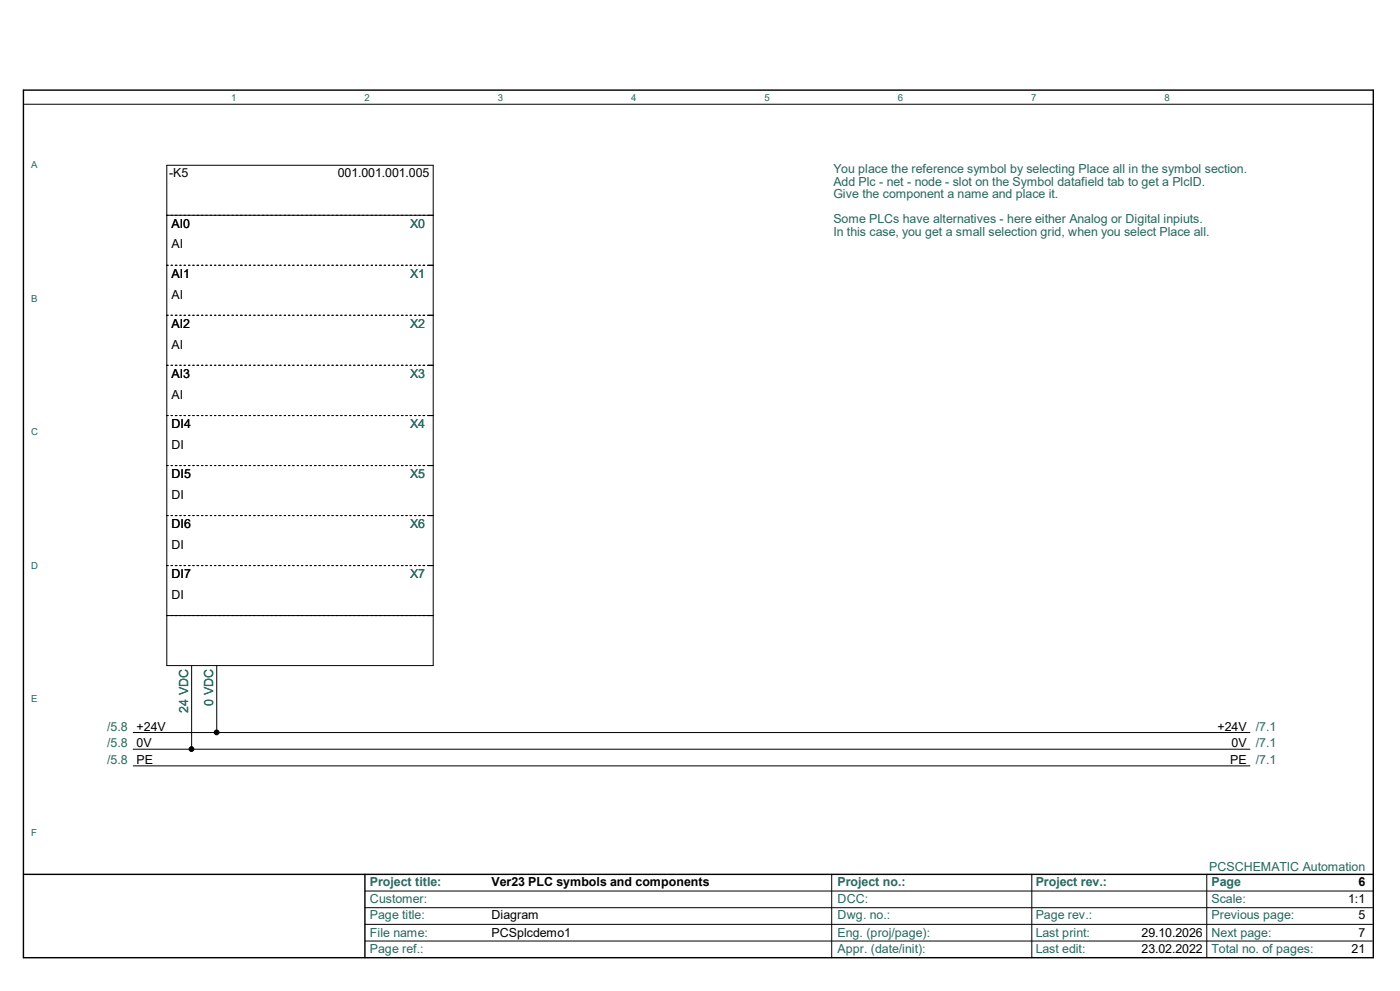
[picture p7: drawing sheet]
<svg xmlns="http://www.w3.org/2000/svg" width="420mm" height="297mm" viewBox="0 0 420 297" stroke-linecap="round" stroke-linejoin="round" font-family="sans-serif">
<path d="M7 27h405v260h-405zM7 262h405M109.5 262v25" fill="none" stroke="#000" stroke-width=".42"/>
<g fill="none" stroke="#000" stroke-width=".3">
<path d="M7.3 31.2h404.7M50 49.5h80v150h-80zM50 64.5h80M50 79.5h.5M51.3 79.5h.4M52.6 79.5h.5M53.9 79.5h.5M55.2 79.5h.4M56.6 79.5h.4M57.8 79.5h.5M59.1 79.5h.5M60.5 79.5h.4"/>
<path d="M61.7 79.5h.4M63.1 79.5h.4M64.3 79.5h.5M65.6 79.5h.5M67 79.5h.4M68.2 79.5h.5M69.6 79.5h.4M70.9 79.5h.4M72.1 79.5h.5M73.5 79.5h.4M74.8 79.5h.4M76.1 79.5h.4"/>
<path d="M77.4 79.5h.4M78.7 79.5h.5M80 79.5h.4M81.3 79.5h.4M82.6 79.5h.5M83.9 79.5h.4M85.3 79.5h.4M86.5 79.5h.5M87.8 79.5h.4M89.2 79.5h.4M90.4 79.5h.4M91.8 79.5h.4"/>
<path d="M93 79.5h.5M94.3 79.5h.5M95.7 79.5h.4M96.9 79.5h.5M98.3 79.5h.4M99.6 79.5h.4M100.8 79.5h.5M102.2 79.5h.4M103.5 79.5h.4M104.8 79.5h.4M106.1 79.5h.4M107.4 79.5h.5"/>
<path d="M108.7 79.5h.4M110 79.5h.4M111.3 79.5h.5M112.6 79.5h.4M113.9 79.5h.5M115.2 79.5h.5M116.5 79.5h.4M117.9 79.5h.4M119.1 79.5h.4M120.4 79.5h.5M121.8 79.5h.4M123 79.5h.4"/>
<path d="M124.4 79.5h.4M125.6 79.5h.5M126.9 79.5h.5M128.3 79.5h1.7M50 94.5h.5M51.3 94.5h.4M52.6 94.5h.5M53.9 94.5h.5M55.2 94.5h.4M56.6 94.5h.4M57.8 94.5h.5M59.1 94.5h.5"/>
<path d="M60.5 94.5h.4M61.7 94.5h.4M63.1 94.5h.4M64.3 94.5h.5M65.6 94.5h.5M67 94.5h.4M68.2 94.5h.5M69.6 94.5h.4M70.9 94.5h.4M72.1 94.5h.5M73.5 94.5h.4M74.8 94.5h.4"/>
<path d="M76.1 94.5h.4M77.4 94.5h.4M78.7 94.5h.5M80 94.5h.4M81.3 94.5h.4M82.6 94.5h.5M83.9 94.5h.4M85.3 94.5h.4M86.5 94.5h.5M87.8 94.5h.4M89.2 94.5h.4M90.4 94.5h.4"/>
<path d="M91.8 94.5h.4M93 94.5h.5M94.3 94.5h.5M95.7 94.5h.4M96.9 94.5h.5M98.3 94.5h.4M99.6 94.5h.4M100.8 94.5h.5M102.2 94.5h.4M103.5 94.5h.4M104.8 94.5h.4M106.1 94.5h.4"/>
<path d="M107.4 94.5h.5M108.7 94.5h.4M110 94.5h.4M111.3 94.5h.5M112.6 94.5h.4M113.9 94.5h.5M115.2 94.5h.5M116.5 94.5h.4M117.9 94.5h.4M119.1 94.5h.4M120.4 94.5h.5M121.8 94.5h.4"/>
<path d="M123 94.5h.4M124.4 94.5h.4M125.6 94.5h.5M126.9 94.5h.5M128.3 94.5h1.7M50 109.5h.5M51.3 109.5h.4M52.6 109.5h.5M53.9 109.5h.5M55.2 109.5h.4M56.6 109.5h.4M57.8 109.5h.5"/>
<path d="M59.1 109.5h.5M60.5 109.5h.4M61.7 109.5h.4M63.1 109.5h.4M64.3 109.5h.5M65.6 109.5h.5M67 109.5h.4M68.2 109.5h.5M69.6 109.5h.4M70.9 109.5h.4M72.1 109.5h.5M73.5 109.5h.4"/>
<path d="M74.8 109.5h.4M76.1 109.5h.4M77.4 109.5h.4M78.7 109.5h.5M80 109.5h.4M81.3 109.5h.4M82.6 109.5h.5M83.9 109.5h.4M85.3 109.5h.4M86.5 109.5h.5M87.8 109.5h.4M89.2 109.5h.4"/>
<path d="M90.4 109.5h.4M91.8 109.5h.4M93 109.5h.5M94.3 109.5h.5M95.7 109.5h.4M96.9 109.5h.5M98.3 109.5h.4M99.6 109.5h.4M100.8 109.5h.5M102.2 109.5h.4M103.5 109.5h.4M104.8 109.5h.4"/>
<path d="M106.1 109.5h.4M107.4 109.5h.5M108.7 109.5h.4M110 109.5h.4M111.3 109.5h.5M112.6 109.5h.4M113.9 109.5h.5M115.2 109.5h.5M116.5 109.5h.4M117.9 109.5h.4M119.1 109.5h.4M120.4 109.5h.5"/>
<path d="M121.8 109.5h.4M123 109.5h.4M124.4 109.5h.4M125.6 109.5h.5M126.9 109.5h.5M128.3 109.5h1.7M50 124.5h.5M50 139.5h.5M51.3 124.5h.4M51.3 139.5h.4M52.6 124.5h.5M52.6 139.5h.5"/>
<path d="M53.9 124.5h.5M53.9 139.5h.5M55.2 124.5h.4M55.2 139.5h.4M56.6 124.5h.4M56.6 139.5h.4M57.8 124.5h.5M57.8 139.5h.5M59.1 124.5h.5M59.1 139.5h.5M60.5 124.5h.4M60.5 139.5h.4"/>
<path d="M61.7 124.5h.4M61.7 139.5h.4M63.1 124.5h.4M63.1 139.5h.4M64.3 124.5h.5M64.3 139.5h.5M65.6 124.5h.5M65.6 139.5h.5M67 124.5h.4M67 139.5h.4M68.2 124.5h.5M68.2 139.5h.5"/>
<path d="M69.6 124.5h.4M69.6 139.5h.4M70.9 124.5h.4M70.9 139.5h.4M72.1 124.5h.5M72.1 139.5h.5M73.5 124.5h.4M73.5 139.5h.4M74.8 124.5h.4M74.8 139.5h.4M76.1 124.5h.4M76.1 139.5h.4"/>
<path d="M77.4 124.5h.4M77.4 139.5h.4M78.7 124.5h.5M78.7 139.5h.5M80 124.5h.4M80 139.5h.4M81.3 124.5h.4M81.3 139.5h.4M82.6 124.5h.5M82.6 139.5h.5M83.9 124.5h.4M83.9 139.5h.4"/>
<path d="M85.3 124.5h.4M85.3 139.5h.4M86.5 124.5h.5M86.5 139.5h.5M87.8 124.5h.4M87.8 139.5h.4M89.2 124.5h.4M89.2 139.5h.4M90.4 124.5h.4M90.4 139.5h.4M91.8 124.5h.4M91.8 139.5h.4"/>
<path d="M93 124.5h.5M93 139.5h.5M94.3 124.5h.5M94.3 139.5h.5M95.7 124.5h.4M95.7 139.5h.4M96.9 124.5h.5M96.9 139.5h.5M98.3 124.5h.4M98.3 139.5h.4M99.6 124.5h.4M99.6 139.5h.4"/>
<path d="M100.8 124.5h.5M100.8 139.5h.5M102.2 124.5h.4M102.2 139.5h.4M103.5 124.5h.4M103.5 139.5h.4M104.8 124.5h.4M104.8 139.5h.4M106.1 124.5h.4M106.1 139.5h.4M107.4 124.5h.5M107.4 139.5h.5"/>
<path d="M108.7 124.5h.4M108.7 139.5h.4M110 124.5h.4M110 139.5h.4M111.3 124.5h.5M111.3 139.5h.5M112.6 124.5h.4M112.6 139.5h.4M113.9 124.5h.5M113.9 139.5h.5M115.2 124.5h.5M115.2 139.5h.5"/>
<path d="M116.5 124.5h.4M116.5 139.5h.4M117.9 124.5h.4M117.9 139.5h.4M119.1 124.5h.4M119.1 139.5h.4M120.4 124.5h.5M120.4 139.5h.5M121.8 124.5h.4M121.8 139.5h.4M123 124.5h.4M123 139.5h.4"/>
<path d="M124.4 124.5h.4M124.4 139.5h.4M125.6 124.5h.5M125.6 139.5h.5M126.9 124.5h.5M126.9 139.5h.5M128.3 124.5h1.7M128.3 139.5h1.7M50 154.5h.5M51.3 154.5h.4M52.6 154.5h.5M53.9 154.5h.5"/>
<path d="M55.2 154.5h.4M56.6 154.5h.4M57.8 154.5h.5M59.1 154.5h.5M60.5 154.5h.4M61.7 154.5h.4M63.1 154.5h.4M64.3 154.5h.5M65.6 154.5h.5M67 154.5h.4M68.2 154.5h.5M69.6 154.5h.4"/>
<path d="M70.9 154.5h.4M72.1 154.5h.5M73.5 154.5h.4M74.8 154.5h.4M76.1 154.5h.4M77.4 154.5h.4M78.7 154.5h.5M80 154.5h.4M81.3 154.5h.4M82.6 154.5h.5M83.9 154.5h.4M85.3 154.5h.4"/>
<path d="M86.5 154.5h.5M87.8 154.5h.4M89.2 154.5h.4M90.4 154.5h.4M91.8 154.5h.4M93 154.5h.5M94.3 154.5h.5M95.7 154.5h.4M96.9 154.5h.5M98.3 154.5h.4M99.6 154.5h.4M100.8 154.5h.5"/>
<path d="M102.2 154.5h.4M103.5 154.5h.4M104.8 154.5h.4M106.1 154.5h.4M107.4 154.5h.5M108.7 154.5h.4M110 154.5h.4M111.3 154.5h.5M112.6 154.5h.4M113.9 154.5h.5M115.2 154.5h.5M116.5 154.5h.4"/>
<path d="M117.9 154.5h.4M119.1 154.5h.4M120.4 154.5h.5M121.8 154.5h.4M123 154.5h.4M124.4 154.5h.4M125.6 154.5h.5M126.9 154.5h.5M128.3 154.5h1.7M50 169.5h.5M51.3 169.5h.4M52.6 169.5h.5"/>
<path d="M53.9 169.5h.5M55.2 169.5h.4M56.6 169.5h.4M57.8 169.5h.5M59.1 169.5h.5M60.5 169.5h.4M61.7 169.5h.4M63.1 169.5h.4M64.3 169.5h.5M65.6 169.5h.5M67 169.5h.4M68.2 169.5h.5"/>
<path d="M69.6 169.5h.4M70.9 169.5h.4M72.1 169.5h.5M73.5 169.5h.4M74.8 169.5h.4M76.1 169.5h.4M77.4 169.5h.4M78.7 169.5h.5M80 169.5h.4M81.3 169.5h.4M82.6 169.5h.5M83.9 169.5h.4"/>
<path d="M85.3 169.5h.4M86.5 169.5h.5M87.8 169.5h.4M89.2 169.5h.4M90.4 169.5h.4M91.8 169.5h.4M93 169.5h.5M94.3 169.5h.5M95.7 169.5h.4M96.9 169.5h.5M98.3 169.5h.4M99.6 169.5h.4"/>
<path d="M100.8 169.5h.5M102.2 169.5h.4M103.5 169.5h.4M104.8 169.5h.4M106.1 169.5h.4M107.4 169.5h.5M108.7 169.5h.4M110 169.5h.4M111.3 169.5h.5M112.6 169.5h.4M113.9 169.5h.5M115.2 169.5h.5"/>
<path d="M116.5 169.5h.4M117.9 169.5h.4M119.1 169.5h.4M120.4 169.5h.5M121.8 169.5h.4M123 169.5h.4M124.4 169.5h.4M125.6 169.5h.5M126.9 169.5h.5M128.3 169.5h1.7M50 184.5h80M57.5 199.5v25"/>
<path d="M65 199.5v20M40 219.5h335M40 224.5h335M40 229.5h335M109.5 272h302.2M109.5 277h302.2M109.5 267h302.5M249.5 262v25M309.5 262v25M362 262v25M109.5 282h302.2"/>
<circle cx="65" cy="219.5" r=".72"/>
<circle cx="57.4" cy="224.5" r=".72"/>
</g>
<g fill="#000">
<circle cx="65" cy="219.5" r=".72"/>
<circle cx="57.4" cy="224.5" r=".72"/>
</g>
<g font-size="3.7">
<text x="50.7" y="52.9">-K5</text>
<text x="101.3" y="52.9">001.001.001.005</text>
<text x="51.5" y="68.2">AI0</text>
<text x="51.5" y="74.4">AI</text>
<text x="51.5" y="83.2">AI1</text>
<text x="51.5" y="89.5">AI</text>
<text x="51.5" y="98.2">AI2</text>
<text x="51.5" y="104.5">AI</text>
<text x="51.5" y="113.2">AI3</text>
<text x="51.5" y="119.5">AI</text>
<text x="51.5" y="128.2">DI4</text>
<text x="51.5" y="134.4">DI</text>
<text x="51.5" y="143.2">DI5</text>
<text x="51.5" y="149.4">DI</text>
<text x="51.5" y="158.2">DI6</text>
<text x="51.5" y="164.4">DI</text>
<text x="51.5" y="173.2">DI7</text>
<text x="51.5" y="179.5">DI</text>
<text x="41" y="218.9">+24V</text>
<text x="365.3" y="218.9">+24V</text>
<text x="41" y="223.9">0V</text>
<text x="369.5" y="223.9">0V</text>
<text x="41" y="228.9">PE</text>
<text x="369.1" y="228.9">PE</text>
<text x="147.5" y="265.6">Ver23 PLC symbols and components</text>
<text x="407.5" y="265.6">6</text>
<text x="147.5" y="275.5">Diagram</text>
<text x="404.5" y="270.7">1:1</text>
<text x="407.5" y="275.5">5</text>
<text x="147.5" y="280.7">PCSplcdemo1</text>
<text x="342.5" y="280.7">29.10.2026</text>
<text x="407.5" y="280.7">7</text>
<text x="342.5" y="285.5">23.02.2022</text>
<text x="405.5" y="285.5">21</text>
</g>
<g font-size="3.7" fill="#27675f">
<text x="250" y="52">You place the reference symbol by selecting Place all in the symbol section.</text>
<text x="250" y="55.7">Add Plc - net - node - slot on the Symbol datafield tab to get a PlcID.</text>
<text x="250" y="59.4">Give the component a name and place it.</text>
<text x="123" y="68.2">X0</text>
<text x="250" y="67">Some PLCs have alternatives - here either Analog or Digital inpiuts.</text>
<text x="250" y="70.7">In this case, you get a small selection grid, when you select Place all.</text>
<text x="123" y="83.2">X1</text>
<text x="123" y="98.2">X2</text>
<text x="123" y="113.2">X3</text>
<text x="123" y="128.2">X4</text>
<text x="123" y="143.2">X5</text>
<text x="123" y="158.2">X6</text>
<text x="123" y="173.2">X7</text>
<text x="56.5" y="213.6" transform="rotate(-90 56.5 213.6)">24 VDC</text>
<text x="64" y="211.5" transform="rotate(-90 64 211.5)">0 VDC</text>
<text x="32.2" y="218.9">/5.8</text>
<text x="376.8" y="218.9">/7.1</text>
<text x="32.2" y="223.9">/5.8</text>
<text x="376.8" y="223.9">/7.1</text>
<text x="32.2" y="228.9">/5.8</text>
<text x="376.8" y="228.9">/7.1</text>
<text x="362.8" y="260.9">PCSCHEMATIC Automation</text>
<text x="111" y="265.6">Project title:</text>
<text x="251.3" y="265.6">Project no.:</text>
<text x="310.7" y="265.6">Project rev.:</text>
<text x="363.5" y="265.6">Page</text>
<text x="111" y="270.7">Customer:</text>
<text x="111" y="275.5">Page title:</text>
<text x="251.3" y="275.5">Dwg. no.:</text>
<text x="251.3" y="270.7">DCC:</text>
<text x="310.7" y="275.5">Page rev.:</text>
<text x="363.5" y="275.5">Previous page:</text>
<text x="363.5" y="270.7">Scale:</text>
<text x="111" y="280.7">File name:</text>
<text x="251.3" y="280.7">Eng. (proj/page):</text>
<text x="310.7" y="280.7">Last print:</text>
<text x="363.5" y="280.7">Next page:</text>
<text x="111" y="285.5">Page ref.:</text>
<text x="251.3" y="285.5">Appr. (date/init):</text>
<text x="310.7" y="285.5">Last edit:</text>
<text x="363.5" y="285.5">Total no. of pages:</text>
</g>
<g font-size="2.9" fill="#27675f">
<text x="69.3" y="30.4">1</text>
<text x="109.3" y="30.4">2</text>
<text x="149.4" y="30.4">3</text>
<text x="189.3" y="30.4">4</text>
<text x="229.4" y="30.4">5</text>
<text x="269.3" y="30.4">6</text>
<text x="309.4" y="30.4">7</text>
<text x="349.3" y="30.4">8</text>
<text x="9.3" y="50.4">A</text>
<text x="9.3" y="90.4">B</text>
<text x="9.3" y="130.5">C</text>
<text x="9.3" y="170.4">D</text>
<text x="9.3" y="210.4">E</text>
<text x="9.3" y="250.4">F</text>
</g>
</svg>
